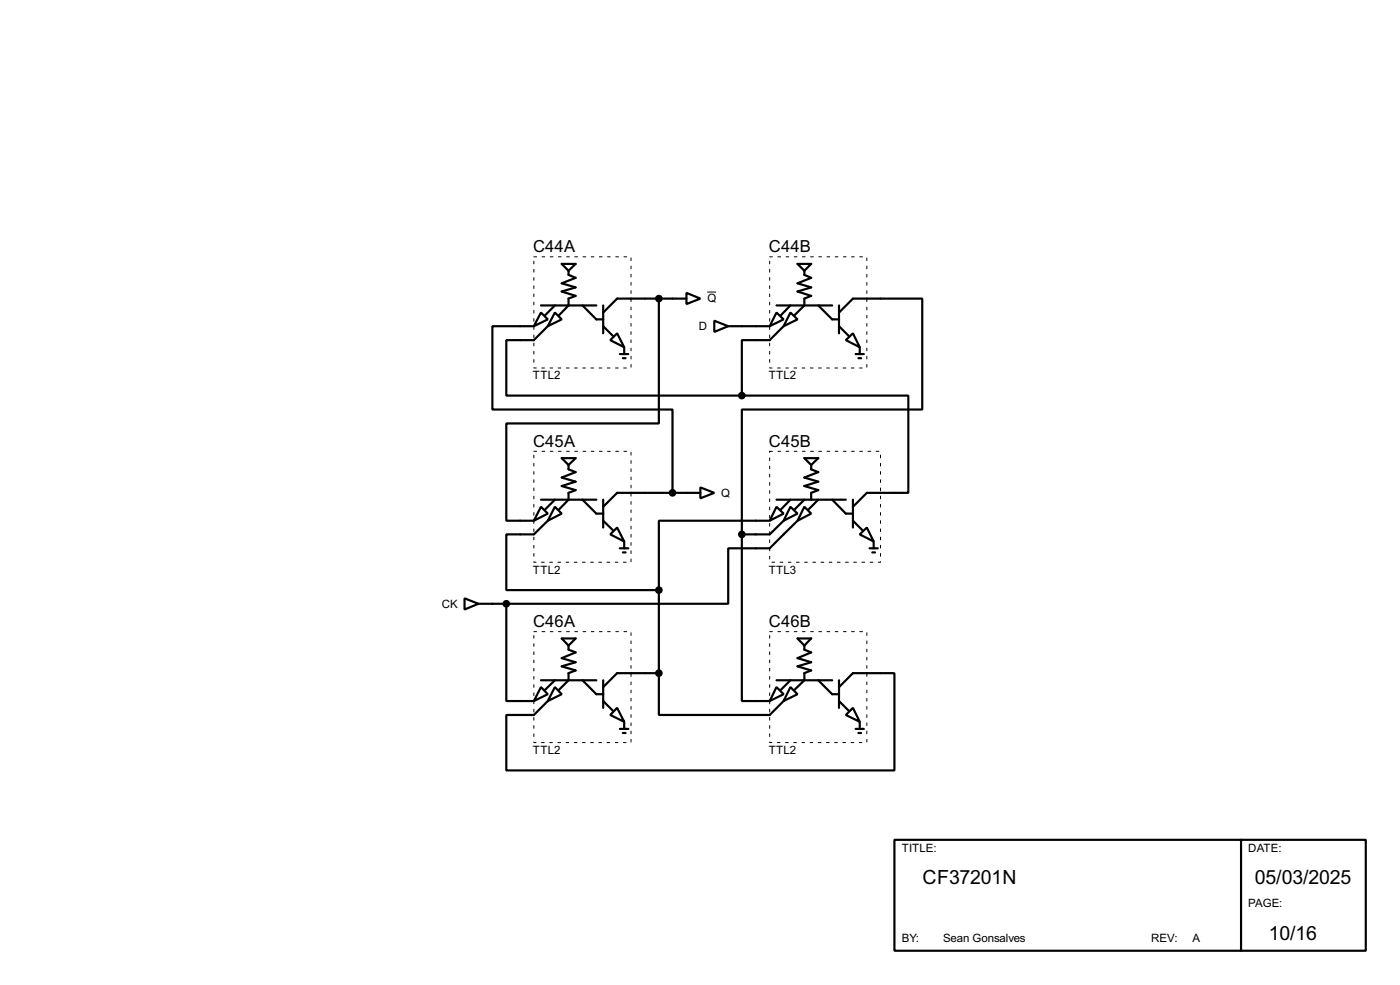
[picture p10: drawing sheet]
<svg xmlns="http://www.w3.org/2000/svg" width="256mm" height="180mm" viewBox="0 0 256 180" stroke-linecap="round" stroke-linejoin="round" font-family="sans-serif">
<g fill="none" stroke="#000" stroke-width=".4">
<path d="M97.8 59.7h-7.6v15.3h33v15.2M99.1 57.2l1.3 1.3-2.6 1.2zM99.1 55.9h10.2M100.4 59.7l-2.6 2.6h-5v10.1h43.1M101.7 57.2l1.2 1.3-2.5 1.2zM101.7 55.9l-1.8 1.8M102.9 48.3h2.6l-1.3 1.3zM104.2 49.6v.7l1.3 .6-2.6 1 2.6 .7-2.6 .8 2.6 .8-1.3 .5v1.2l-1.8 1.8M106.7 55.9l2.6 2.6h1.2M110.5 59.7l1.8 1.8M110.5 55.9v5.1M120.7 54.7v22.8h-27.9v17.8h5"/>
<path d="M125.8 53.6l2.5 1.1-2.5 1zM125.8 54.7h-12.7l-2.6 2.5M130.9 58.7l2.5 1-2.5 1.1zM133.4 59.7h7.6M142.3 57.2l1.3 1.3-2.6 1.2zM142.3 55.9h10.2M143.6 59.7l-2.6 2.6h-5.1v10.1M144.8 57.2l1.3 1.3-2.5 1.2zM144.8 55.9l-1.7 1.8M146.1 48.3h2.5l-1.2 1.3zM147.4 49.6v.7l1.2 .6-2.5 1 2.5 .7-2.5 .8 2.5 .8-1.2 .5v1.2l-1.8 1.8M149.9 55.9l2.6 2.6h1.2"/>
<path d="M153.7 57.2l2.6-2.5h12.7v20.3h-33.1v22.8M153.7 59.7l1.8 1.8M153.7 55.9v5.1M111.8 62.3l1.3-1.3 1.3 2.6zM113.6 64.8h1.5M114.1 65.6h.5M114.4 63.6v1.2M135.9 72.4h30.5v17.8h-7.6l-2.5 2.6M155 62.3l1.3-1.3 1.2 2.6zM156.8 64.8h1.5M157.3 65.6h.5M157.5 63.6v1.2"/>
<path d="M99.1 92.8l1.3 1.2-2.6 1.3zM99.1 91.5h10.2M100.4 95.3l-2.6 2.5h-5v10.2h27.9M101.7 92.8l1.2 1.2-2.5 1.3zM101.7 91.5l-1.8 1.8M102.9 83.9h2.6l-1.3 1.2zM104.2 85.1v.8l1.3 .5-2.6 1 2.6 .8-2.6 .8 2.6 .7-1.3 .5v1.3l-1.8 1.8M106.7 91.5l2.6 2.5h1.2M110.5 91.5v5.1M110.5 95.3l1.8 1.8M111.8 97.8l1.3-1.2 1.3 2.5zM114.4 99.1v1.3"/>
<path d="M128.3 89.2l2.6 1-2.6 1zM128.3 90.2h-15.2l-2.6 2.6M135.9 97.8v30.5h5.1M141 95.3h-20.3v12.7M142.3 92.8l1.3 1.2-2.6 1.3zM142.3 91.5h12.7M143.6 95.3l-2.6 2.5h-5.1M144.8 92.8l1.3 1.2-2.5 1.3zM144.8 91.5l-1.7 1.8M146.1 95.3l-5.1 5.1h-7.6v10.1h-40.6M147.4 92.8l1.2 1.2-2.5 1.3zM147.4 83.9h2.5l-1.3 1.2z"/>
<path d="M147.4 91.5l-1.8 1.8M148.6 85.1v.8l1.3 .5-2.5 1 2.5 .8-2.5 .8 2.5 .7-1.3 .5v1.3M149.9 91.5l-1.8 1.8M152.5 91.5l2.5 2.5h1.3M156.3 95.3l1.7 1.8M156.3 91.5v5.1M157.5 97.8l1.3-1.2 1.3 2.5zM160.1 99.1v1.3M85.1 109.5l2.6 1-2.6 1.1zM87.7 110.5h5.1M92.8 110.5v17.8h5M102.9 116.9h2.6l-1.3 1.3z"/>
<path d="M104.2 118.2v.7l1.3 .5-2.6 1.1 2.6 .7-2.6 .8 2.6 .7-1.3 .5v1.3l-1.8 1.8M113.6 100.4h1.5M114.1 101.1h.5M120.7 108v15.2M146.1 116.9h2.5l-1.2 1.3zM147.4 118.2v.7l1.2 .5-2.5 1.1 2.5 .7-2.5 .8 2.5 .7-1.2 .5v1.3l-1.8 1.8M159.3 100.4h1.5M159.8 101.1h.5M99.1 125.8l1.3 1.3-2.6 1.2zM99.1 124.5h10.2M101.7 125.8l1.2 1.3-2.5 1.2zM101.7 124.5l-1.8 1.8"/>
<path d="M106.7 124.5l2.6 2.6h1.2M110.5 124.5v5.1M110.5 128.3l1.8 1.8M113.1 129.6l1.3 2.5-2.6-1.2zM113.6 133.4h1.5M114.1 134.2h.5M114.4 132.1v1.3M120.7 123.2v7.7h20.3l2.6-2.6M120.7 123.2h-7.6l-2.6 2.6M142.3 125.8l1.3 1.3-2.6 1.2zM142.3 124.5h10.2M144.8 125.8l1.3 1.3-2.5 1.2z"/>
<path d="M144.8 124.5l-1.7 1.8M149.9 124.5l2.6 2.6h1.2M153.7 125.8l2.6-2.6h7.6v17.8h-71.1v-10.1h5l2.6-2.6M153.7 124.5v5.1M153.7 128.3l1.8 1.8M155 130.9l1.3-1.3 1.2 2.5zM156.8 133.4h1.5M157.3 134.2h.5M157.5 132.1v1.3M163.9 153.7h86.3v20.3h-86.3zM227.4 153.7v20.3"/>
</g>
<path d="M97.8 47h17.8v20.4h-17.8zM141 47h17.8v20.4h-17.8zM97.8 82.6h17.8v20.3h-17.8zM141 82.6h20.3v20.3h-20.3zM97.8 115.6h17.8v20.3h-17.8zM141 115.6h17.8v20.3h-17.8z" fill="none" stroke="#fff" stroke-width=".18"/>
<path d="M97.8 47h17.8v20.4h-17.8zM141 47h17.8v20.4h-17.8zM97.8 82.6h17.8v20.3h-17.8zM141 82.6h20.3v20.3h-20.3zM97.8 115.6h17.8v20.3h-17.8zM141 115.6h17.8v20.3h-17.8z" fill="none" stroke="#000" stroke-width=".18" stroke-dasharray=".5 1"/>
<g fill="#000" stroke="#000" stroke-width=".4">
<circle cx="120.7" cy="54.7" r=".5"/>
<circle cx="135.9" cy="72.4" r=".5"/>
<circle cx="123.2" cy="90.2" r=".5"/>
<circle cx="135.9" cy="97.8" r=".5"/>
<circle cx="92.7" cy="110.5" r=".5"/>
<circle cx="120.7" cy="108" r=".5"/>
<circle cx="120.7" cy="123.2" r=".5"/>
</g>
<path d="M129.6 53.5h1.6" fill="none" stroke="#000" stroke-width=".18"/>
<g font-size="4">
<text x="169" y="161.9">CF37201N</text>
<text x="229.9" y="161.9">05/03/2025</text>
<text x="232.5" y="172">10/16</text>
</g>
<g font-size="3.4">
<text x="97.7" y="46.2">C44A</text>
<text x="140.9" y="46.2">C44B</text>
<text x="97.7" y="81.8">C45A</text>
<text x="140.9" y="81.8">C45B</text>
<text x="97.7" y="114.8">C46A</text>
<text x="140.9" y="114.8">C46B</text>
</g>
<g font-size="2.4">
<text x="129.6" y="55.4">Q</text>
<text x="128" y="60.4">D</text>
<text x="97.6" y="69.5">TTL2</text>
<text x="140.8" y="69.5">TTL2</text>
<text x="132.1" y="90.9">Q</text>
<text x="97.6" y="105">TTL2</text>
<text x="140.8" y="105">TTL3</text>
<text x="80.9" y="111.2">CK</text>
<text x="97.6" y="138">TTL2</text>
<text x="140.8" y="138">TTL2</text>
<text x="165.2" y="155.9">TITLE:</text>
<text x="228.7" y="155.9">DATE:</text>
<text x="228.7" y="166">PAGE:</text>
<text x="165.2" y="172.4">BY:</text>
<text x="172.8" y="172.4">Sean Gonsalves</text>
<text x="210.9" y="172.4">REV:</text>
<text x="218.5" y="172.4">A</text>
</g>
</svg>
